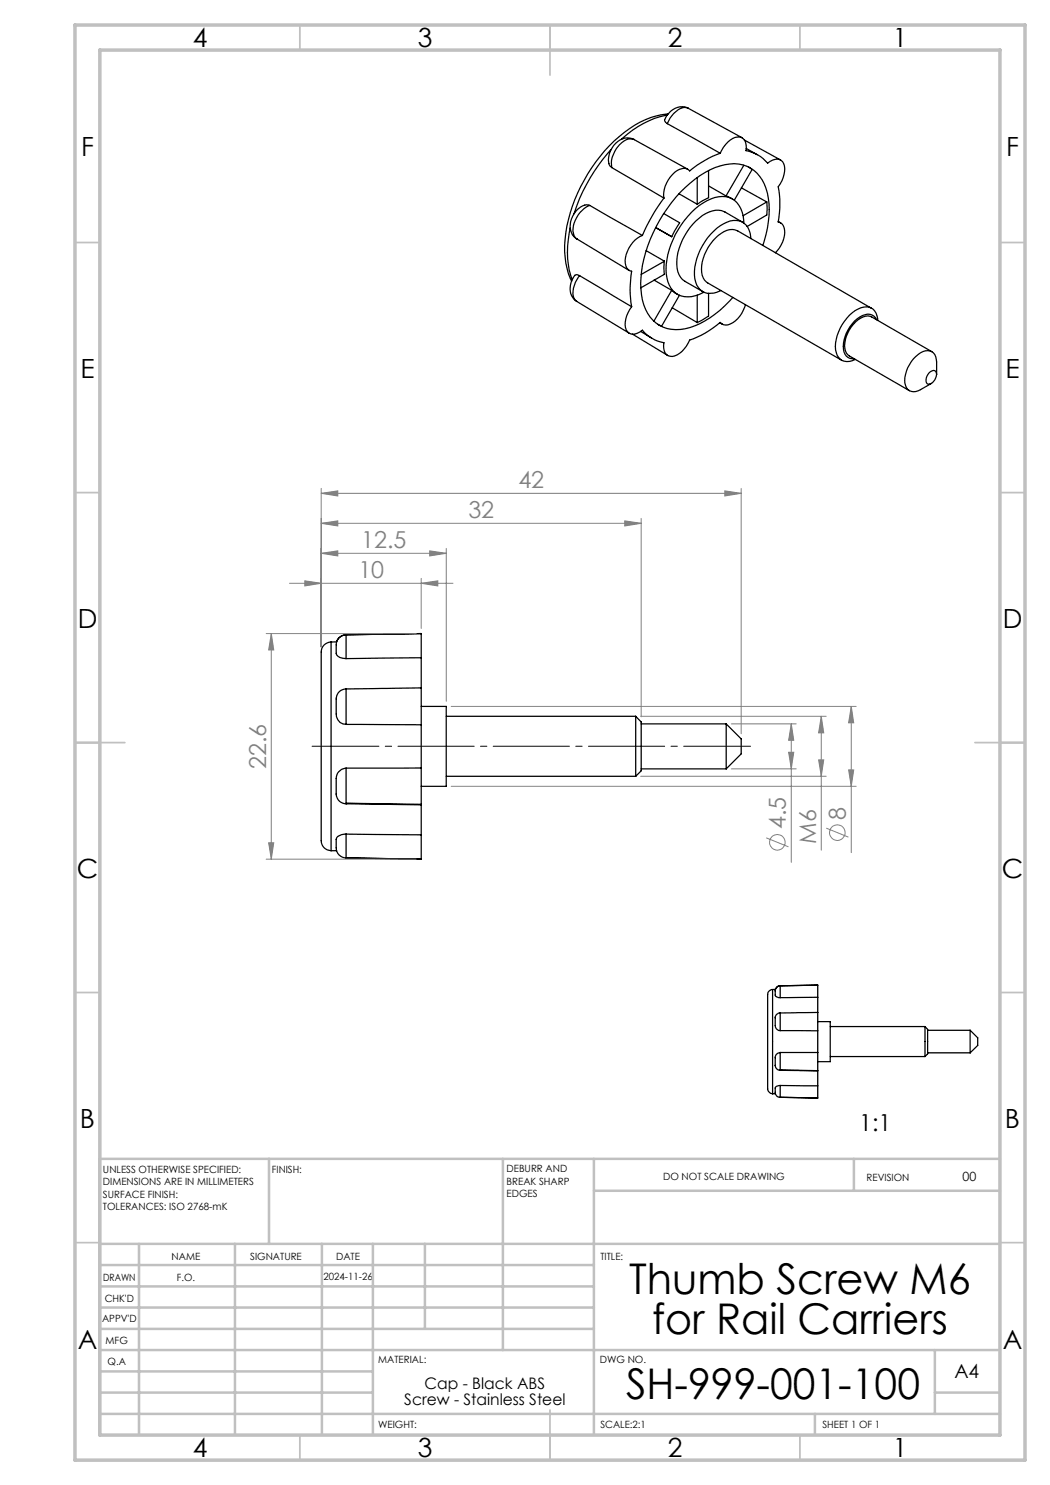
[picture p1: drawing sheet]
<svg xmlns="http://www.w3.org/2000/svg" width="210mm" height="297mm" viewBox="0 0 210 297" stroke-linecap="round" stroke-linejoin="round" font-family="sans-serif">
<g fill="none" stroke="#000" stroke-width=".25">
<path d="M121.7 32.7l.3 .5 .3 .3M122.2 29.9a35.5 35.5 0 0 0-7.4 12.9M122.3 33.5l10.5 6.1M122.3 33.5a5.4 5.4 0 0 1 3.4-5.7l1.2 .1 10.6 5.9M126.8 27.9a3.4 3.4 0 0 0-4.4 1.7 4.2 4.2 0 0 0-.6 3.1M132.8 39.6a36.8 36.8 0 0 0-4.3 7.5M133.5 24.7l10.5 6M133.5 23a18.2 18.2 0 0 0-9.2 4.8M133.6 22.8a16.8 16.8 0 0 0-9.8 4.5 32 32 0 0 0-10.9 21.7v1.3a14.8 14.8 0 0 0 1.4 5.9M135.8 38.8l3.7 2M137.7 21.7a3.5 3.5 0 0 0-4.8 2.5l.6 .5M137.7 21.7l-.1-.1a2.54 2.54 0 0 0-2.8 1.1l-.8 1-.5 1"/>
<path d="M137.7 21.7l10.7 5.8M139.5 35.5v5.3M141.7 34.1v5.4l-2.2 1.3M141.7 37.2l3.5 2M144 30.7a5 5 0 0 1 3.5-3.3 1.69 1.69 0 0 1 1.8 2.1l-.1 .6a7.4 7.4 0 0 1 4.3 2.5 2.18 2.18 0 0 1 3-.3 4.6 4.6 0 0 1-.9 5.1 19.7 19.7 0 0 1 0 7 1.82 1.82 0 0 1 1.4 2.2l-.5 1.8-.6 1.2-.8 .9M144 30.7a21 21 0 0 0-6.1 3.5 1.81 1.81 0 0 0-2.5-.1 6.1 6.1 0 0 0-2.6 5.5M145.2 39.2l1.3 .6M148.3 37.6l5.1 2.8M148.8 33.1l-3.6 6.1M148.9 28l7.2 4M149.3 29.7l2.1 1.2M149.8 33.4l.6 .5-3.5 6.1"/>
<path d="M114 45.6a18.4 18.4 0 0 0 .4 10.3M115.9 55.1a.71 .71 0 0 0-1.1 .2 3.4 3.4 0 0 0 .6 5M115.9 55.1l10.4 6.2M115.9 55.1a4.5 4.5 0 0 0-1 4.8l.5 .4M118 41.1a2.77 2.77 0 0 0-3.1 1.6 3.5 3.5 0 0 0 .5 5.1M118 41.1l10.5 6M118 41.1a5.7 5.7 0 0 0-3.4 5.1 1.85 1.85 0 0 0 .8 1.6l10.4 6.3M128.5 47.1a5.7 5.7 0 0 0-3.3 6.1 1.52 1.52 0 0 0 1.1 1.1 19.9 19.9 0 0 0 0 7M129.2 50.1l3.7 2.1M130.8 56l3.5 2.1M132.8 42.7l3.1 1.9-1.6 2.7-3.2-1.8M132.9 52.2l-.1 1.1 .1 1.6-4.7 2.7"/>
<path d="M132.9 52.2l-4.7 2.7M134.3 58.1l1.2 .8M134.3 58.1l-3.5 6.1M135.9 59.1l-3.6 6.1-.7-.3M139.5 59.1v5.4M141.7 58.7v4.5l-2.2 1.3M148.5 44.4l-3.5-2a4.3 4.3 0 0 0-4.5 .7 12.2 12.2 0 0 0-5.1 10.6 3.4 3.4 0 0 0 1.6 2.6l3.5 2M148.8 44.6a5.2 5.2 0 0 0-3-5.1 6.9 6.9 0 0 0-6 1.6 17.1 17.1 0 0 0-6.6 13.6 4.6 4.6 0 0 0 3.7 4.6 6.8 6.8 0 0 0 3.9-.8M150.2 47.7a3.4 3.4 0 0 0-1.8-3.3 3.4 3.4 0 0 0-3.7 .4 12.1 12.1 0 0 0-5.7 10.9 3.2 3.2 0 0 0 5 2.5l.2-.1M152.6 49.1a18.5 18.5 0 0 0 .6-11.4 6.8 6.8 0 0 0-9.2-4.5 21.1 21.1 0 0 0-10.5 8.5 26.5 26.5 0 0 0-5.3 16.2 7.9 7.9 0 0 0 5.3 7.8 10.7 10.7 0 0 0 8.5-2.1 22.2 22.2 0 0 0 4.6-4.1M153.4 40.4v2.6l-4 2.3M153.4 40.4l-4.8 2.7"/>
<path d="M155.6 44.3l.5 .3M115.4 60.3l10.4 6.3M126.5 66.8l7 4.3M128.1 66.3l2.2 1.3M134.4 61.6l5.1 2.9M144 64.6l.5 .2M149.1 61a5.2 5.2 0 0 1-4 4l-.4-.1-.7-.4a18.1 18.1 0 0 1-6.1 3.5 5 5 0 0 1-3.4 3.3 1.7 1.7 0 0 1-1.8-2.2l.1-.6a7.5 7.5 0 0 1-4.3-2.5 2.1 2.1 0 0 1-3 .3 4.2 4.2 0 0 1 .4-4.4l.4-.6M174.3 61.7l-26.8-15.5a3.4 3.4 0 0 0-3.8 .9 8.8 8.8 0 0 0-3.3 8 2.43 2.43 0 0 0 1.1 1.5l26.8 15.4M175.3 64a2.1 2.1 0 0 0-3.3-.6 7.1 7.1 0 0 0-3.2 7 1.81 1.81 0 0 0 2 1.4M175.5 64.1a2.46 2.46 0 0 0-1.2-2.5 2.46 2.46 0 0 0-2.7 .2 9 9 0 0 0-4.5 8.2 2.46 2.46 0 0 0 1.4 2.1 2.46 2.46 0 0 0 2.6-.2M185.9 74.5a.77 .77 0 0 1 1-.4 .77 .77 0 0 1 .4 1.1 1.54 1.54 0 0 1-1.9 1.5 1.76 1.76 0 0 1 .5-2.2zM186.4 70.3l-12.1-6.9a3.3 3.3 0 0 0-3.6 1.5 5.7 5.7 0 0 0-1.4 5.7l.6 .6 12 6.9"/>
<path d="M187.3 74.9a7.2 7.2 0 0 0-.3-4 2.14 2.14 0 0 0-3.4 0 6.4 6.4 0 0 0-2.5 6.2 1.86 1.86 0 0 0 3 .8l2.2-1.2M66.2 128.4a2.22 2.22 0 0 0-2 2.8v36.4a2.13 2.13 0 0 0 2 2.5M66.2 128.4v41.7M69.2 137.8a2.09 2.09 0 0 0-2 2.6v1.3a3.5 3.5 0 0 0 .8 2.8l1.2 .4M69.2 127a2.09 2.09 0 0 0-2 2.6 1.55 1.55 0 0 0 .8 1.9l1.2 .2M69.2 127l-1.1 .3-.5 .6-.3 .5h-1.1M69.2 127l15-.3v4.8M69.2 137.8v7.1M69.2 127v4.7M84.2 137.6l-15 .2M84.2 137.6v7.4M84.2 131.5l-15 .2"/>
<path d="M84.2 131.5v6.1M69.2 153.6a2.2 2.2 0 0 0-2 2.8v1.2a2.71 2.71 0 0 0 1.3 3l.7 .2 15 .2M69.2 144.9l15 .1M69.2 153.6v7.1M84.2 153.6h-15M84.2 153.6v7.4M84.2 145v8.6M84.2 141.3h5.1v16h-5.1M89.3 155.3h37.8M89.3 143.3h37.8M127.1 143.3v12M127.1 143.3l1.1 1.1v9.8l-1.1 1.1"/>
<path d="M128.2 153.8h17M128.2 144.8h17M145.2 144.8v9M145.2 144.8l3 3v3l-3 3M66.2 170.1h1.1M69.2 166.8a1.76 1.76 0 0 0-2 1.1v.2a4.2 4.2 0 0 0 .6 2.9l.6 .4 .8 .2 15 .2v-4.8M69.2 160.6l15 .3M69.2 160.7h.1M69.2 166.8l15 .2M69.2 166.8v4.8M84.2 161v6M154.5 197.9a1.36 1.36 0 0 0-1 1.8v15.2a9.2 9.2 0 0 0 .2 3.4l.5 .4 .3 .1"/>
<path d="M154.5 197.9v20.9M155 198.2a.92 .92 0 0 0 .1 1 .92 .92 0 0 0 .9 .3M156 197.2a1.03 1.03 0 0 0-1 1M156 197.2l-.5 .1-.4 .6h-.6M156 197.2l7.5-.2v2.5M156 197.2v2.3M163.5 199.5h-7.5M163.5 199.5v3M154.5 218.8h.6M156 214.1l7.5 .1M156 202.6a1.18 1.18 0 0 0-1 1.6v.6a1.05 1.05 0 0 0 1 1.3M156 210.5a1.28 1.28 0 0 0-1 1.7v.6a1.06 1.06 0 0 0 1 1.3"/>
<path d="M156 217.1a.85 .85 0 0 0-.8 .3 .85 .85 0 0 0-.2 .9 1.01 1.01 0 0 0 1 1.2M156 206.1l7.5 .1M156 214l7.5 .1M156 214.1h.1M156 210.5h7.5M156 217.1l7.5 .1M156 202.6v3.5M156 210.5v3.6M156 217.1v2.4M163.5 202.5l-7.5 .1M163.5 202.5v3.7M163.5 210.5v3.7"/>
<path d="M163.5 214.2v3M163.5 206.2v4.3M163.5 217.2v2.4l-7.5-.1M163.5 204.3h2.6v8h-2.6M166.1 211.3h18.9M166.1 205.3h18.9M185 205.3v6M185 205.3l.5 .6v4.9l-.5 .5M185.5 210.6h8.5M185.5 206.1h8.5M194 206.1v4.5M194 206.1l1.5 1.5v1.5l-1.5 1.5"/>
</g>
<g fill="none" stroke="#808080" stroke-width=".2">
<path d="M64.2 98.7l3.4-.5v1zM64.2 97.7v31.7M64.2 98.7h84M145 98.2l3.2 .5-3.2 .5zM148.2 97.7v49.1M57.9 116.7h32.7M61 116.2l3.2 .5-3.2 .5zM64.2 110.7l3.4-.5v1zM64.2 104.7l3.4-.5v1zM64.2 110.7h25.1M64.2 104.7h64M84.2 116.7l3.4-.5v1z"/>
<path d="M84.2 115.7v10M85.9 110.2l3.4 .5-3.4 .5zM89.3 109.7v30.6M125 104.2l3.2 .5-3.2 .5zM128.2 103.7v39.7M53.2 126.7h30.1M54.3 126.7l.5 3.3h-1.1zM54.3 126.7v45.1M90.2 141.3h81M90.2 157.3h81M128.1 143.3h37.1M128.1 155.3h37.1"/>
<path d="M146.3 144.8h12.9M146.3 153.8h12.9M157.7 150.5h1.1l-.5 3.3zM158.3 144.8l.5 3.3h-1.1zM158.3 144.8v27.7M163.7 152h1l-.4 3.3zM164.3 143.3l.4 3.3h-1zM164.3 143.3v26.7M169.7 154h1l-.4 3.3zM170.3 141.3l.4 3.3h-1zM170.3 141.3v29.2M53.2 171.8h30.1"/>
<path d="M53.7 168.6h1.1l-.5 3.2zM153.2 167.6l4.5 1.8M165.2 165.6l4.5 1.8"/>
<circle cx="155.5" cy="168.4" r="1.55"/>
<circle cx="167.5" cy="166.5" r="1.55"/>
</g>
<path d="M62.4 149.3h87.7" fill="none" stroke="#000" stroke-width=".2" stroke-dasharray="15.2 1.3 1.3 1.3" stroke-dashoffset="1.9"/>
<g fill="none" stroke="#c0c0c0" stroke-width=".35">
<path d="M60 5v5M110 5v10M160 5v5M15 48.5h5M200 48.5h5M15 98.5h5M200 98.5h5M15 148.5h10M195 148.5h10M15 198.5h5M200 198.5h5M15 248.5h5"/>
<path d="M200 248.5h5M60 287v5M110 282v10M160 287v5"/>
</g>
<g fill="none" stroke="#c0c0c0" stroke-width=".5">
<path d="M53.8 231.8v17M100.6 231.8v38.2M118.8 231.8v55.2M118.8 238.2h81.2M170.8 231.8v6.4M200 231.8h-180v55.2M20 248.8h180M20 257.3h98.8M20 253h98.8M27.8 248.8v38.2M47 248.8v38.2M64.4 248.8v38.2"/>
<path d="M74.6 248.8v38.2M85 248.8v17M20 265.8h98.8M20 261.5h98.8M20 278.5h54.6M20 274.3h54.6M20 270h180M187 278.5h13M187 270v12.8M20 282.8h180M163 282.8v4.2"/>
</g>
<path d="M15 5h190v287h-190zM20 10h180v277h-180z" fill="none" stroke="#c0c0c0" stroke-width=".7"/>
<g fill="#808080">
<path d="M61 116.2l3.2 .5-3.2 .5zM84.2 116.7l3.4-.5v1zM64.2 110.7l3.4-.5v1zM85.9 110.2l3.4 .5-3.4 .5zM64.2 104.7l3.4-.5v1zM125 104.2l3.2 .5-3.2 .5zM64.2 98.7l3.4-.5v1zM145 98.2l3.2 .5-3.2 .5z"/>
<path d="M158.3 144.8l.5 3.3h-1.1zM157.7 150.5h1.1l-.5 3.3zM164.3 143.3l.4 3.3h-1zM163.7 152h1l-.4 3.3zM170.3 141.3l.4 3.3h-1zM169.7 154h1l-.4 3.3zM54.3 126.7l.5 3.3h-1.1zM53.7 168.6h1.1l-.5 3.2z"/>
</g>
<g font-size="8.5">
<text x="125.8" y="258.8">Thumb Screw M6</text>
<text x="130.4" y="266.9">for Rail Carriers</text>
<text x="125.2" y="279.7">SH-999-001-100</text>
</g>
<g font-size="5.3">
<text x="38.5" y="9.5">4</text>
<text x="83.5" y="9.5">3</text>
<text x="133.6" y="9.5">2</text>
<text x="178.6" y="9.5">1</text>
<text x="16.2" y="31.3">F</text>
<text x="201.2" y="31.3">F</text>
<text x="16.1" y="75.5">E</text>
<text x="201.1" y="75.5">E</text>
<text x="15.5" y="125.5">D</text>
<text x="200.5" y="125.5">D</text>
<text x="15.4" y="175.5">C</text>
<text x="200.4" y="175.5">C</text>
<text x="16" y="225.5">B</text>
<text x="201" y="225.5">B</text>
<text x="15.5" y="269.8">A</text>
<text x="200.5" y="269.8">A</text>
<text x="38.5" y="291.5">4</text>
<text x="83.5" y="291.5">3</text>
<text x="133.6" y="291.5">2</text>
<text x="178.6" y="291.5">1</text>
</g>
<g font-size="4.7" fill="#808080">
<text x="103.7" y="97.6">42</text>
<text x="93.7" y="103.6">32</text>
<text x="72.2" y="109.6">12.5</text>
<text x="71.7" y="115.6">10</text>
<text x="53.2" y="153.8" transform="rotate(-90 53.2 153.8)">22.6</text>
<text x="157.2" y="165.9" transform="rotate(-90 157.2 165.9)">4.5</text>
<text x="169.2" y="163.9" transform="rotate(-90 169.2 163.9)">8</text>
<text x="163.2" y="168.7" transform="rotate(-90 163.2 168.7)">M6</text>
</g>
<text font-size="4.7" x="171.8" y="226.3">1:1</text>
<text font-size="3.9" x="190.9" y="275.5">A4</text>
<g font-size="3.2">
<text x="80.9" y="281.1">Screw - Stainless Steel</text>
<text x="84.9" y="277.9">Cap - Black ABS</text>
</g>
<text font-size="2.5" x="192.5" y="236.1">00</text>
<g font-size="2">
<text x="20.6" y="234.6">UNLESS OTHERWISE SPECIFIED:</text>
<text x="20.6" y="237.1">DIMENSIONS ARE IN MILLIMETERS</text>
<text x="20.6" y="239.6">SURFACE FINISH:</text>
<text x="54.4" y="234.6">FINISH:</text>
<text x="101.3" y="234.5">DEBURR AND</text>
<text x="101.3" y="237">BREAK SHARP</text>
<text x="101.3" y="239.5">EDGES</text>
<text x="132.6" y="236">DO NOT SCALE DRAWING</text>
<text x="173.3" y="236.2">REVISION</text>
<text x="20.6" y="242.1">TOLERANCES: ISO 2768-mK</text>
<text x="34.3" y="252">NAME</text>
<text x="50" y="251.9">SIGNATURE</text>
<text x="67.2" y="251.9">DATE</text>
<text x="120.1" y="251.9">TITLE:</text>
<text x="20.6" y="256.1">DRAWN</text>
<text x="35.3" y="256.1">F.O.</text>
<text x="64.7" y="255.9">2024-11-26</text>
<text x="20.9" y="260.3">CHK'D</text>
<text x="20.4" y="264.4">APPV'D</text>
<text x="21.1" y="268.8">MFG</text>
<text x="21.5" y="273">Q.A</text>
<text x="75.6" y="272.5">MATERIAL:</text>
<text x="120" y="272.5">DWG NO.</text>
<text x="75.6" y="285.5">WEIGHT:</text>
<text x="120.1" y="285.6">SCALE:2:1</text>
<text x="164.5" y="285.6">SHEET 1 OF 1</text>
</g>
</svg>
